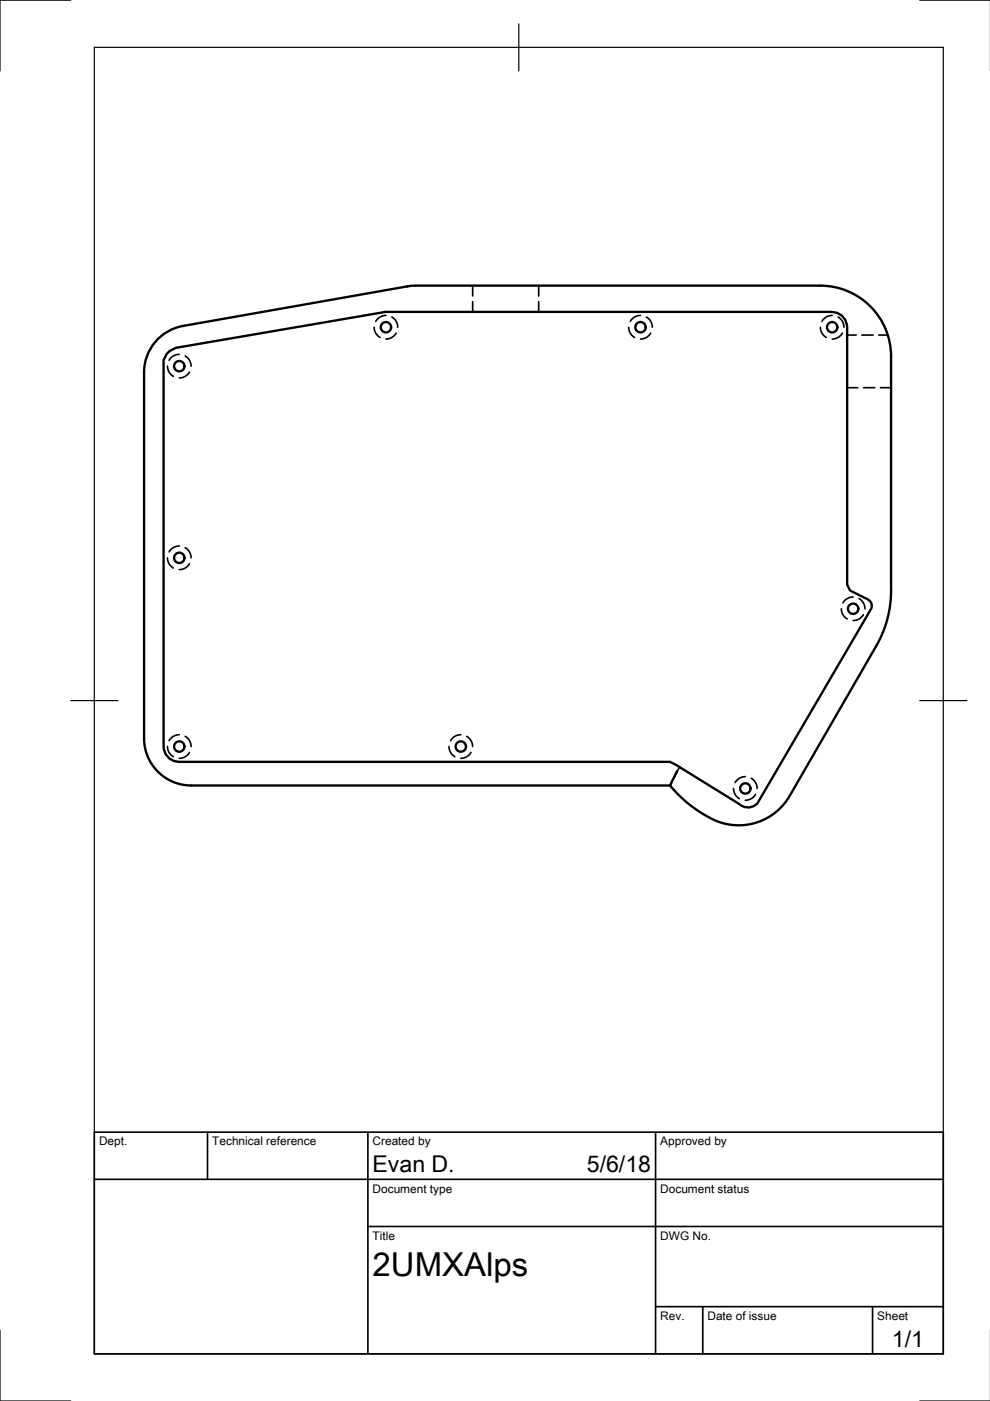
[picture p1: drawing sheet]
<svg xmlns="http://www.w3.org/2000/svg" width="210mm" height="297mm" viewBox="0 0 210 297" stroke-linecap="round" stroke-linejoin="round" font-family="sans-serif">
<!-- layer: Hidden -->
<g fill="none" stroke="#000" stroke-width=".35">
<path d="M35.5 77.6l.3 1.2 1 1M38 75.1l-1.2 .4-1 .9M39.3 75.5l.9 .9 .3 1.2M40.2 78.9l-.9 .9-1.3 .3M79.3 69.4l.3 1.2 1 .9M81.8 66.9l-1.2 .3-.9 .9M83.1 67.2l.9 1 .3 1.2M84 70.6l-.9 .9-1.3 .4M100.2 60.6v2.2M100.2 63.9v2.2M114.2 60.6v2.2M114.2 63.9v2.2"/>
<path d="M133.3 69.4l.3 1.2 1 .9M135.8 66.9l-1.2 .3-1 .9M137 67.2l1 1 .3 1.2M138 70.6l-.9 .9-1.3 .4M173.9 69.4l.4 1.2 .9 .9M176.4 66.9l-1.2 .3-.9 .9M177.7 67.2l.9 1 .3 1.2M178.6 70.6l-.9 .9-1.3 .4M179.6 71h1.9M182.7 71h2.4M186.3 71h1.9M179.6 82.2h2.3"/>
<path d="M183.1 82.2h2.4M186.7 82.2h2.2M35.5 118.3l.3 1.2 1 .9M38 115.8l-1.2 .3-1 .9M39.3 116.1l.9 1 .3 1.2M40.2 119.5l-.9 .9-1.3 .4M178.4 129.1l.3 1.2 .9 .9M180.9 126.6l-1.3 .3-.9 .9M182.1 126.9l1 1 .3 1.2M183.1 130.3l-1 .9-1.2 .4M35.5 158.3l.3 1.2 1 .9M38 155.8l-1.2 .3-1 .9"/>
<path d="M39.3 156.1l.9 1 .3 1.2M40.2 159.5l-.9 .9-1.3 .4M95.2 158.3l.3 1.2 1 .9M97.7 155.8l-1.2 .3-1 .9M98.9 156.1l1 1 .3 1.2M99.9 159.5l-.9 .9-1.3 .4M142.4 166l-.3 .5M144.1 162.5l-1.2 2.5M155.5 167.2l.3 1.2 1 .9M158 164.7l-1.2 .3-.9 .9M159.3 165l.9 1 .3 1.2M160.2 168.4l-.9 .9-1.3 .4"/>
</g>
<!-- layer: Visible -->
<g fill="none" stroke="#000" stroke-width=".5">
<path d="M33.7 71.7a10 10 0 0 1 5.1-2.6l48.9-8.5h86.2a15 15 0 0 1 15 15v49.6a23.5 23.5 0 0 1-3.1 11.8l-19 32.7-1.5 1.8-1.9 1.5-2.1 1.1-2.2 .6-2.1 .3-2-.1-2-.5-1.8-.7-2.5-1.3-2.4-1.7-2.2-1.9-2-2.3h-101.6a10 10 0 0 1-10-10v-77.5a10 10 0 0 1 3.2-7.3zM36 74.4l1.3-.7 44.4-7.6h94.7a3.3 3.3 0 0 1 3.2 3.3v54.6l.6 1.2 3.8 1.9a1.5 1.5 0 0 1 .7 2l-24.2 41.3a2.77 2.77 0 0 1-3.9 0l-13.3-8.2-1.2-.7h-104.2a3.3 3.3 0 0 1-3.2-3.2v-82a3.7 3.7 0 0 1 1.3-1.9zM143.5 163.5l-1.4 3"/>
<circle cx="38" cy="77.6" r="1.1"/>
<circle cx="81.8" cy="69.4" r="1.1"/>
<circle cx="135.8" cy="69.4" r="1.1"/>
<circle cx="176.4" cy="69.4" r="1.1"/>
<circle cx="38" cy="118.3" r="1.1"/>
<circle cx="180.9" cy="129.1" r="1.1"/>
<circle cx="38" cy="158.3" r="1.1"/>
<circle cx="97.7" cy="158.3" r="1.1"/>
<circle cx="158" cy="167.2" r="1.1"/>
</g>
<!-- layer: Border -->
<path d="M15 0h-15v15M20 10h180v277h-180zM110 5v10M195 0h15M15 148.5h10M195 148.5h10M0 282v15h15M195 297h15" fill="none" stroke="#000" stroke-width=".25"/>
<!-- layer: TitleBlock -->
<path d="M20 240h180v47h-180zM20 250h180M44 240v10M78 240v47M139 240v47M78 260h122M139 277h61M149 277v10M185 277v10" fill="none" stroke="#000" stroke-width=".35"/>
<text font-size="7" x="79" y="270.5">2UMXAlps</text>
<g font-size="4.9">
<text x="79" y="248.5">Evan D.</text>
<text x="124.4" y="248.5">5/6/18</text>
<text x="189.1" y="285.6">1/1</text>
</g>
<g font-size="2.5">
<text x="21" y="242.8">Dept.</text>
<text x="45" y="242.8">Technical reference</text>
<text x="79" y="242.8">Created by</text>
<text x="140" y="242.8">Approved by</text>
<text x="79" y="252.8">Document type</text>
<text x="140" y="252.8">Document status</text>
<text x="79" y="262.8">Title</text>
<text x="140" y="262.8">DWG No.</text>
<text x="140" y="279.8">Rev.</text>
<text x="150" y="279.8">Date of issue</text>
<text x="186" y="279.8">Sheet</text>
</g>
</svg>
